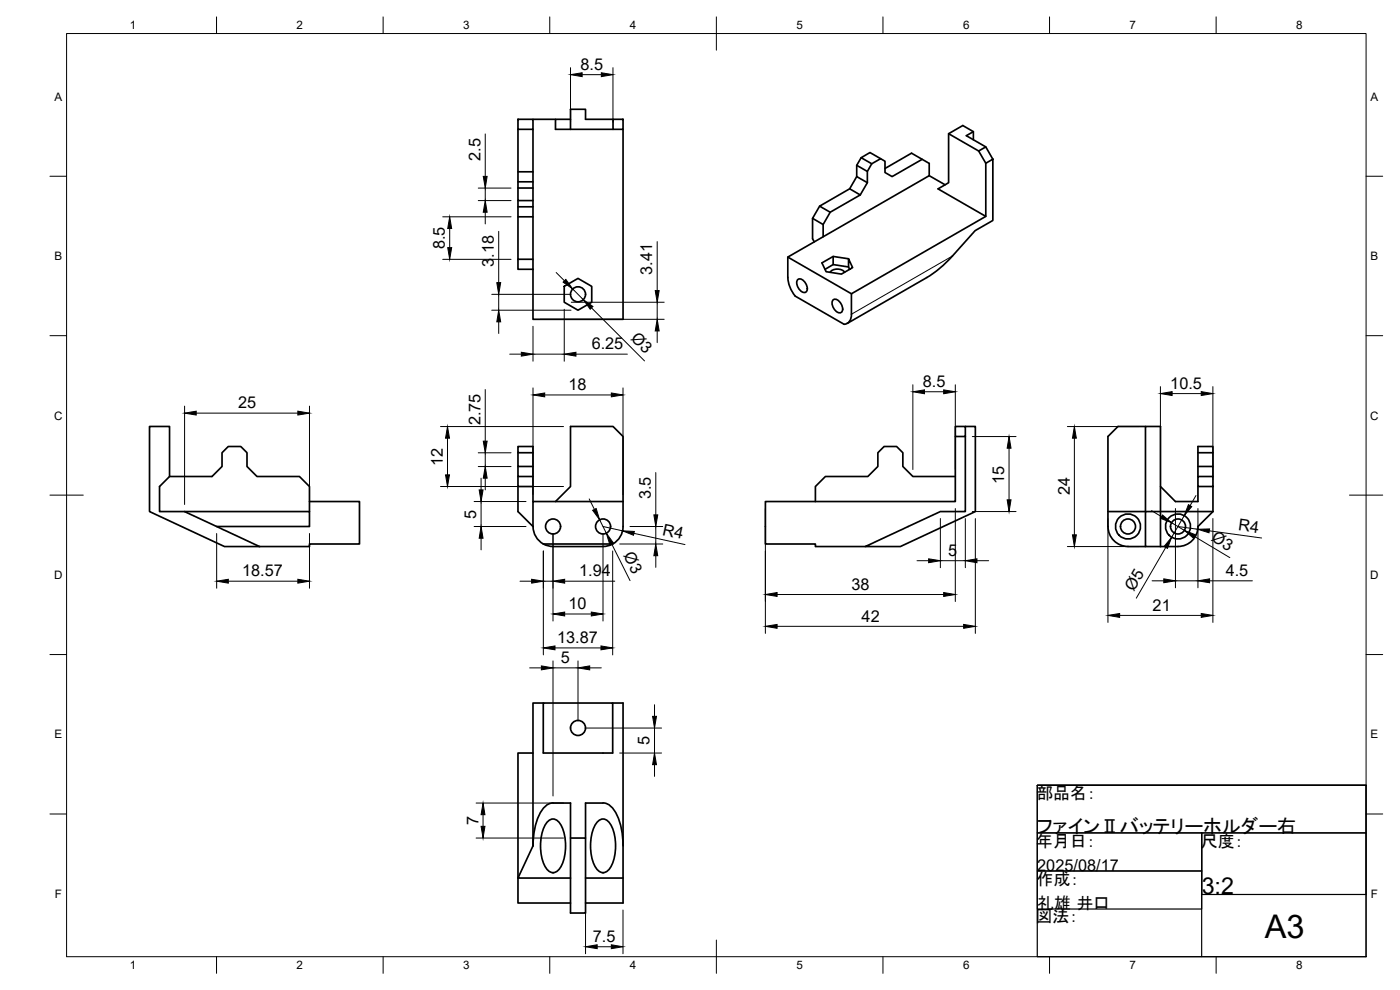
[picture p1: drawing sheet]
<svg xmlns="http://www.w3.org/2000/svg" width="420mm" height="297mm" viewBox="0 0 420 297" stroke-linecap="round" stroke-linejoin="round" font-family="sans-serif">
<!-- layer: Visible -->
<g fill="none" stroke="#000" stroke-width=".51">
<path d="M155.4 35.8h4.6v3h-4.6zM155.4 38.8v12.7h4.6M160 38.8v42M160 35.8h6.7M171.2 35.8h-4.5v3h17.3M184 35.8h3v3h-3zM184 35.8h-8.3v-3h-4.5v6M187 38.8v57h-27v-15M292.1 39.5l-2.1 1.2 5.8 3.4M155.4 51.5v3.1h4.6M155.4 54.6v1.8h4.6M155.4 56.4v3.8h4.6"/>
<path d="M255 56.6l-9 5.3 3.2 1.8M257.1 49.6v3.4l3.2 1.8M257.1 53l-2.1 3.6 3.2 1.9M258.4 47.3l-1.3 2.3 3.2 1.8M264.3 47.6l-3.2-1.8-2.7 1.5 3.2 1.8M276.8 47.8l-9.1 5.2-2.1-1.2v-3.4l-1.3-.8-2.7 1.5-1.3 2.3v3.4l-2.1 3.7-9 5.2-2.2 3.7v3.6l31.9-18.3v-3.7l-5.3-3-8 4.6M278.9 52.7l4.7 2.7M284.7 40.1l9 5.2M292.1 41.9v-2.4l-3.2-1.8-4.2 2.4v14.7l-3.2 1.9 14.3 8.2M293.7 45.3l2.1-1.2 2.2 3.7-2.2 1.2zM295.8 49v15.9l-40.3 23.2v6.2M298 47.8v18.4l-5.3 3-6.9 7.6a33.3 33.3 0 0 1-7.6 6.5l-23.9 13.7"/>
<path d="M155.4 60.2v1.8h4.6M155.4 62v3.1h4.6M155.4 65.1v12.7h4.6M155.4 77.8v3h4.6M236.4 77.1l19.1 11M243.9 65.5v6.2l.5 .9M246 61.9l-2.1 3.6 3.1 1.9M247 71l-10.6 6.1v6.2M250 76.9l-3.3 2 1.2 2.6 4.6 .7 3.4-1.9-1.2-2.7v2.5l.3 .7M250 79.4l-2.4 1.4M254.7 77.6l-4.7-.7v2.5l4.7 .7M169.3 85.9l4.2-2.4 4.1 2.4v4.8l-4.1 2.4-4.2-2.4z"/>
<path d="M236.5 83.3a9.3 9.3 0 0 0 2.1 5.5M238.6 88.8l14.8 8.5a2.54 2.54 0 0 0 2.1-3M239.3 84a1.41 1.41 0 0 1 2.2 .6l.7 1.5a1.13 1.13 0 0 1-.4 1.6 1.13 1.13 0 0 1-1.5-.4l-.7-.9-.4-1.1zM249.9 90.1a1.41 1.41 0 0 1 2.2 .6l.7 1.5a1.13 1.13 0 0 1-.4 1.6 1.13 1.13 0 0 1-1.5-.5l-.7-.8-.4-1.1zM253.5 81.7a2.94 2.94 0 0 0-4.4 0M44.9 128h6v15l-3 3v7.5h7.5l22.5 10.5h-10.5l-22.5-10.5zM155.4 135.8v4.2h4.6M155.4 140v3h4.6M160 135.8h-4.6v-1.8h4.6v16.5M286.7 128h3v3h-3zM286.7 131v19.5h-57v12.7h15v.8h15M289.7 128h3v25.5l-22.5 10.5h-10.5l22.5-10.5h7.5v-22.5"/>
<path d="M343.8 128h-8.3l-3 3v27M359.5 140h4.5v3M359.5 135.8h4.5v4.2M364 135.8v-1.8h-4.5v9M50.9 143h12.7l3-3v-4.2l1.9-1.8h3.8l1.8 1.8v4.2l3 3h12.8l3 3v7.5M55.4 153.5h37.5v4.5h-27.9M92.9 150.5h15v12.7h-15v.8h-15M155.4 143v3h4.6M155.4 146v7.5l4.6 4.5v-7.5h27M160 158a6 6 0 0 0 3.1 5.2M166.7 150.5l4.5-4.5v-18h12.8l3 3v27M187 158a6 6 0 0 1-3.1 5.2"/>
<path d="M286.7 143h-12.7l-3-3v-4.2l-1.9-1.8h-3.8l-1.8 1.8v4.2l-3 3h-12.8l-3 3v4.5M332.5 153.5h11.3v-25.5h4.5v36M332.5 158a6 6 0 0 0 6 6M348.3 146l4.5 4.5h6.7v-4.5M359.5 143h4.5v3h-4.5zM359.5 158a6 6 0 0 1-6 6M364 153.5h-20.2v10.5h4.5M364 153.5l-4.5 4.5M364 146v7.5M163 163.2h20.9M163.1 163.2l1.4 .6 1.5 .2M166 164h15"/>
<path d="M183.9 163.2l-1.4 .6-1.5 .2M338.5 164h5.3M348.3 164h5.2M163 210.9h20.9v15h-20.9zM163 210.9h-3v15M183.9 210.9h3.1v60h-11.3M160 253.8l-4.6 9.6h15.8M160 253.8v-27.9h-4.6v45h15.8M164.3 246.6a2.25 2.25 0 0 1 3.9 .7 14 14 0 0 1-.5 13.6 2.25 2.25 0 0 1-3.9-.6 14 14 0 0 1 .5-13.7zM171.2 251.4h4.5v22.5h-4.5v-33h-5.2a4.8 4.8 0 0 0-4 3.3l-.9 2.2-.7 2.7-.4 4.7M175.7 251.4v-10.5h5.3a5 5 0 0 1 4 3.3l.9 2.2 .7 2.7 .4 4.7M179.3 246.6a2.25 2.25 0 0 1 3.9 .7 14 14 0 0 1-.5 13.6 2.25 2.25 0 0 1-3.9-.6 14 14 0 0 1 .5-13.7z"/>
<path d="M175.7 263.4h11.3"/>
<circle cx="173.5" cy="88.3" r="2.25"/>
<circle cx="166" cy="158" r="2.25"/>
<circle cx="181" cy="158" r="2.25"/>
<circle cx="338.5" cy="158" r="2.25"/>
<circle cx="338.5" cy="158" r="3.8"/>
<circle cx="353.5" cy="158" r="2.25"/>
<circle cx="353.5" cy="158" r="3.8"/>
<circle cx="173.5" cy="218.4" r="2.25"/>
</g>
<!-- layer: Visible Narrow -->
<path d="M285.8 76.8l-30.3 17.5" fill="none" stroke="#000" stroke-width=".3"/>
<!-- layer: BORDER -->
<g fill="none" stroke="#000" stroke-width=".3">
<path d="M20 10.1h390v276.9h-390zM65 5.1v5M115 5.1v5M165 5.1v5M215 5.1v10M265 5.1v5M315 5.1v5M365 5.1v5M15 52.9h5M410 52.9h5M15 100.7h5M410 100.7h5"/>
<path d="M15 148.6h10M405 148.6h10M15 196.4h5M410 196.4h5M15 244.2h5M410 244.2h5M65 287v5M115 287v5M165 287v5M215 282.1v9.9M265 287v5M315 287v5"/>
<path d="M365 287v5"/>
</g>
<!-- layer: FD_Dimensions -->
<g fill="none" stroke="#000" stroke-width=".3">
<path d="M171.2 20.3v16.4M174.7 22.4h5.8M184 20.3v16.4M143.5 56.4h9.9M145.6 40.2v12.7M145.6 56.4v3.8M132.9 77.8h20.5M132.9 65.1h20.5M135 68.6v5.7M143.5 60.2h9.9M145.6 63.7v3.5M149.7 69.4v15.4"/>
<path d="M197.2 72.5v14.7M147.6 93.1h23.8M147.6 88.3h23.8M149.7 88.3v4.8M149.7 96.6v3.5M160 97.9v10.5M162.1 95.8h37.2M166.9 81.8l2.5 2.5M169.3 92.8v15.6M171.4 90.7h27.9M171.9 86.7l3.1 3.2M177.5 92.4l15.9 15.9"/>
<path d="M197.2 90.7v5.1M197.2 99.3v3.5M145.6 116.9v15.5M153 106.3h3.5M160 116.4v32M160 106.3h9.3M163.5 118.5h20M172.8 106.3h15.5M187 116.4v32M274 115.5v25.4M277.5 117.5h5.7M286.7 115.5v25.4"/>
<path d="M348.3 116v27.9M351.8 118.1h8.7M364 116v27.9M55.4 121.8v29.6M58.9 124h30.5M92.9 121.8v29.6M132.2 128h36.9M134.3 131.5v11M143.5 140h9.9M143.5 135.9h9.9M145.6 135.9v4.1M291.8 131h13.1"/>
<path d="M302.8 134.5v15.5M320.3 128h21.4M322.4 131.5v29M132.2 146h36.9M142.3 158h15.6M142.3 150.5h15.6M144.4 143.5v3.5M144.4 150.5v7.5M145.6 143.5v3.5M176.8 149.7l1.6 3.1M180 156l2 4M181 158l5.8 1.3"/>
<path d="M189.1 158h9.8M196.8 141.8v12.7M196.8 158v5.2M229.7 152.6v37.4M282.2 155.6v14.7M286.7 152.6v27.9M289.7 155.6v14.7M291.8 153.5h13.1M292.7 155.6v34.4M332.5 155.6v31.2M345.6 153.2l3 1.8M351.6 156.8l3.8 2.3"/>
<path d="M352.8 152.6v23.8M353.5 158l6 .8M355.4 154.7l-3.8 6.5M358.9 148.7l-1.7 3M359.5 152.6v23.8M362.9 159.3l15.7 2.1M364 155.6v31.2M65 160.1v16.4M68.5 174.4h20.9M92.9 160.1v16.4M144.4 161.5v3.5M156.1 174.4h3.5"/>
<path d="M163.1 165.3v31.2M163.1 174.4h2.9M166 160.1v26.2M169.5 174.4h15M181 160.1v26.2M183.5 163.1l5.6 11.1M183.9 165.3v31.2M186 163.2h12.9M190.2 160l15.4 3.4M196.8 166.7v3.5M233.2 178.4h50M275.2 168.2h3.5"/>
<path d="M282.2 168.2h7.5M293.2 168.2h3.5M320.3 164h21.4M345.8 174.3h3.5M349.9 164.2l-8.9 15.3M352.8 174.3h6.7M358.4 160.9l10.7 6.4M363 174.3h12.9M166 198.3v40.5M166.6 194.4h13.8M169.5 184.2h8M173.5 198.3v18"/>
<path d="M233.2 187.9h56M336 184.6h24.5M159 200.4h3.5M166 200.4h7.5M175.6 218.4h22.9M177 200.4h3.5M196.4 211.4v3.5M196.4 218.4v7.5M186 225.9h12.5M196.4 229.4v3.5M142.9 251.4h26.2M142.9 240.9h26.2"/>
<path d="M145 244.4v3.5M175.7 273v13.2M187 273v13.2M179.2 284.1h4.3"/>
</g>
<g fill="#000" stroke="#000" stroke-width=".3">
<path d="M171.2 22.4l3.5-.6v1.2zM180.5 21.8l3.5 .6-3.5 .6zM145 52.9h1.2l-.6 3.5zM134.4 74.3h1.2l-.6 3.5zM135 65.1l.6 3.5h-1.2zM145.6 60.2l.6 3.5h-1.2zM149.7 93.1l.6 3.5h-1.2zM149.1 84.8h1.2l-.6 3.5zM169 84.7l.8-.9 2.1 2.9zM175 89.9l2.9 2.1-.8 .8zM197.2 95.8l.6 3.5h-1.2zM196.6 87.2h1.2l-.6 3.5z"/>
<path d="M156.5 105.7l3.5 .6-3.5 .6zM160 118.5l3.5-.6v1.2zM169.3 106.3l3.5-.6v1.2zM183.5 117.9l3.5 .6-3.5 .6zM274 117.5l3.5-.5v1.1zM283.2 117l3.5 .5-3.5 .6zM348.3 118.1l3.5-.6v1.2zM360.5 117.5l3.5 .6-3.5 .6zM55.4 124l3.5-.6v1.1zM89.4 123.4l3.5 .6-3.5 .5zM134.3 128l.6 3.5h-1.2zM145 132.4h1.2l-.6 3.5z"/>
<path d="M302.8 131l.6 3.5h-1.1zM322.4 128l.6 3.5h-1.1zM133.7 142.5h1.2l-.6 3.5zM143.8 147h1.2l-.6 3.5zM145.6 140l.6 3.5h-1.2zM177.9 153.1l1-.5 1.1 3.4zM186.8 159.3l3.6 .2-.3 1.1zM196.2 154.5h1.2l-.6 3.5zM302.3 150h1.1l-.6 3.5zM348.9 154.5l2.7 2.3-3.3-1.3zM356.7 151.4l1 .6-2.3 2.7zM359.5 158.8l3.5-.1-.2 1.2z"/>
<path d="M65 174.4l3.5-.6v1.2zM89.4 173.8l3.5 .6-3.5 .6zM144.4 158l.6 3.5h-1.2zM159.6 173.8l3.5 .6-3.5 .6zM166 174.4l3.5-.6v1.2zM182 160l2.1 2.9-1.1 .5zM196.8 163.2l.6 3.5h-1.2zM229.7 178.4l3.5-.6v1.2zM278.7 167.7l3.5 .5-3.5 .6zM283.2 177.8l3.5 .6-3.5 .6zM289.7 168.2l3.5-.5v1.1zM321.9 160.5h1.1l-.6 3.5z"/>
<path d="M349.3 173.7l3.5 .6-3.5 .5zM351.6 161.2l-1.2 3.3-1-.5zM355.4 159.1l3.3 1.3-.6 1zM359.5 174.3l3.5-.6v1.1zM162.5 199.8l3.5 .6-3.5 .6zM163.1 194.4l3.5-.6v1.2zM166 184.2l3.5-.6v1.2zM173.5 200.4l3.5-.6v1.2zM177.5 183.6l3.5 .6-3.5 .6zM180.4 193.8l3.5 .6-3.5 .6zM229.7 187.9l3.5-.5v1.1zM289.2 187.4l3.5 .5-3.5 .6z"/>
<path d="M332.5 184.6l3.5-.5v1.1zM360.5 184.1l3.5 .5-3.5 .6zM195.9 214.9h1.1l-.6 3.5zM196.4 225.9l.6 3.5h-1.1zM144.4 247.9h1.1l-.5 3.5zM145 240.9l.5 3.5h-1.1zM175.7 284.1l3.5-.6v1.1zM183.5 283.5l3.5 .6-3.5 .5z"/>
</g>
<!-- layer: TITLEBLOCK -->
<path d="M311.3 235.6h98.7v14.3h-98.7zM311.3 235.6h98.7h-98.7M311.3 235.6h98.7v51.4h-98.7zM360.6 249.9h49.4v18.5h-49.4zM360.6 249.9v11.4h-49.3v-11.4h49.3v37.1M311.3 261.3h49.3v11.4h-49.3z" fill="none" stroke="#000" stroke-width=".36"/>
<text font-size="9.8" x="379.6" y="281.3">A3</text>
<text font-size="7" x="360.6" y="268.4">3:2</text>
<text font-size="5.8" x="311.3" y="249.9">ファインⅡバッテリーホルダー右</text>
<g font-size="5.1">
<text x="311" y="239.7">部品名：</text>
<text x="310.9" y="254">年月日：</text>
<text x="360.4" y="254">尺度：</text>
<text x="311" y="265.5">作成：</text>
<text x="311.3" y="272.7">礼雄 井口</text>
<text x="310.8" y="276.8">図法：</text>
</g>
<g font-size="4.9">
<text x="174.2" y="20.9">8.5</text>
<text x="144.2" y="48.2" transform="rotate(-90 144.2 48.2)">2.5</text>
<text x="133.5" y="74.8" transform="rotate(-90 133.5 74.8)">8.5</text>
<text x="148.2" y="80.1" transform="rotate(-90 148.2 80.1)">3.18</text>
<text x="195.8" y="82.5" transform="rotate(-90 195.8 82.5)">3.41</text>
<text x="189.1" y="101.8" transform="rotate(45 189.1 101.8)">Ø3</text>
<text x="177.6" y="104.8">6.25</text>
<text x="170.6" y="117">18</text>
<text x="276.9" y="116.1">8.5</text>
<text x="351.2" y="116.6">10.5</text>
<text x="71.4" y="122.5">25</text>
<text x="144.2" y="127.6" transform="rotate(-90 144.2 127.6)">2.75</text>
<text x="132.9" y="139.8" transform="rotate(-90 132.9 139.8)">12</text>
<text x="195.3" y="149.8" transform="rotate(-90 195.3 149.8)">3.5</text>
<text x="301.4" y="145.1" transform="rotate(-90 301.4 145.1)">15</text>
<text x="321" y="148.7" transform="rotate(-90 321 148.7)">24</text>
<text x="142.9" y="155.6" transform="rotate(-90 142.9 155.6)">5</text>
<text x="198.6" y="160.4" transform="rotate(12 198.6 160.4)">R4</text>
<text x="371.5" y="159" transform="rotate(8 371.5 159)">R4</text>
<text x="187" y="166.6" transform="rotate(63 187 166.6)">Ø3</text>
<text x="284.6" y="166.8">5</text>
<text x="363.3" y="162" transform="rotate(31 363.3 162)">Ø3</text>
<text x="72.7" y="172.9">18.57</text>
<text x="173.8" y="172.9">1.94</text>
<text x="367.9" y="172.8">4.5</text>
<text x="255.5" y="176.9">38</text>
<text x="340.3" y="177.7" transform="rotate(-60 340.3 177.7)">Ø5</text>
<text x="170.6" y="182.8">10</text>
<text x="345.9" y="183.2">21</text>
<text x="258.6" y="186.5">42</text>
<text x="167.2" y="192.9">13.87</text>
<text x="168.4" y="198.9">5</text>
<text x="195" y="223.5" transform="rotate(-90 195 223.5)">5</text>
<text x="143.6" y="247.6" transform="rotate(-90 143.6 247.6)">7</text>
<text x="311.3" y="261.3">2025/08/17</text>
<text x="177.9" y="282.6">7.5</text>
</g>
<g font-size="3.5">
<text x="39" y="8.8">1</text>
<text x="89" y="8.8">2</text>
<text x="139" y="8.8">3</text>
<text x="189" y="8.8">4</text>
<text x="239" y="8.8">5</text>
<text x="289" y="8.8">6</text>
<text x="339" y="8.8">7</text>
<text x="389" y="8.8">8</text>
<text x="16.3" y="30.2">A</text>
<text x="411.3" y="30.2">A</text>
<text x="16.3" y="78">B</text>
<text x="411.3" y="78">B</text>
<text x="16.2" y="125.9">C</text>
<text x="411.2" y="125.9">C</text>
<text x="16.2" y="173.7">D</text>
<text x="411.2" y="173.7">D</text>
<text x="16.3" y="221.6">E</text>
<text x="411.3" y="221.6">E</text>
<text x="16.4" y="269.4">F</text>
<text x="411.4" y="269.4">F</text>
<text x="39" y="290.8">1</text>
<text x="89" y="290.8">2</text>
<text x="139" y="290.8">3</text>
<text x="189" y="290.8">4</text>
<text x="239" y="290.8">5</text>
<text x="289" y="290.8">6</text>
<text x="339" y="290.8">7</text>
<text x="389" y="290.8">8</text>
</g>
</svg>
